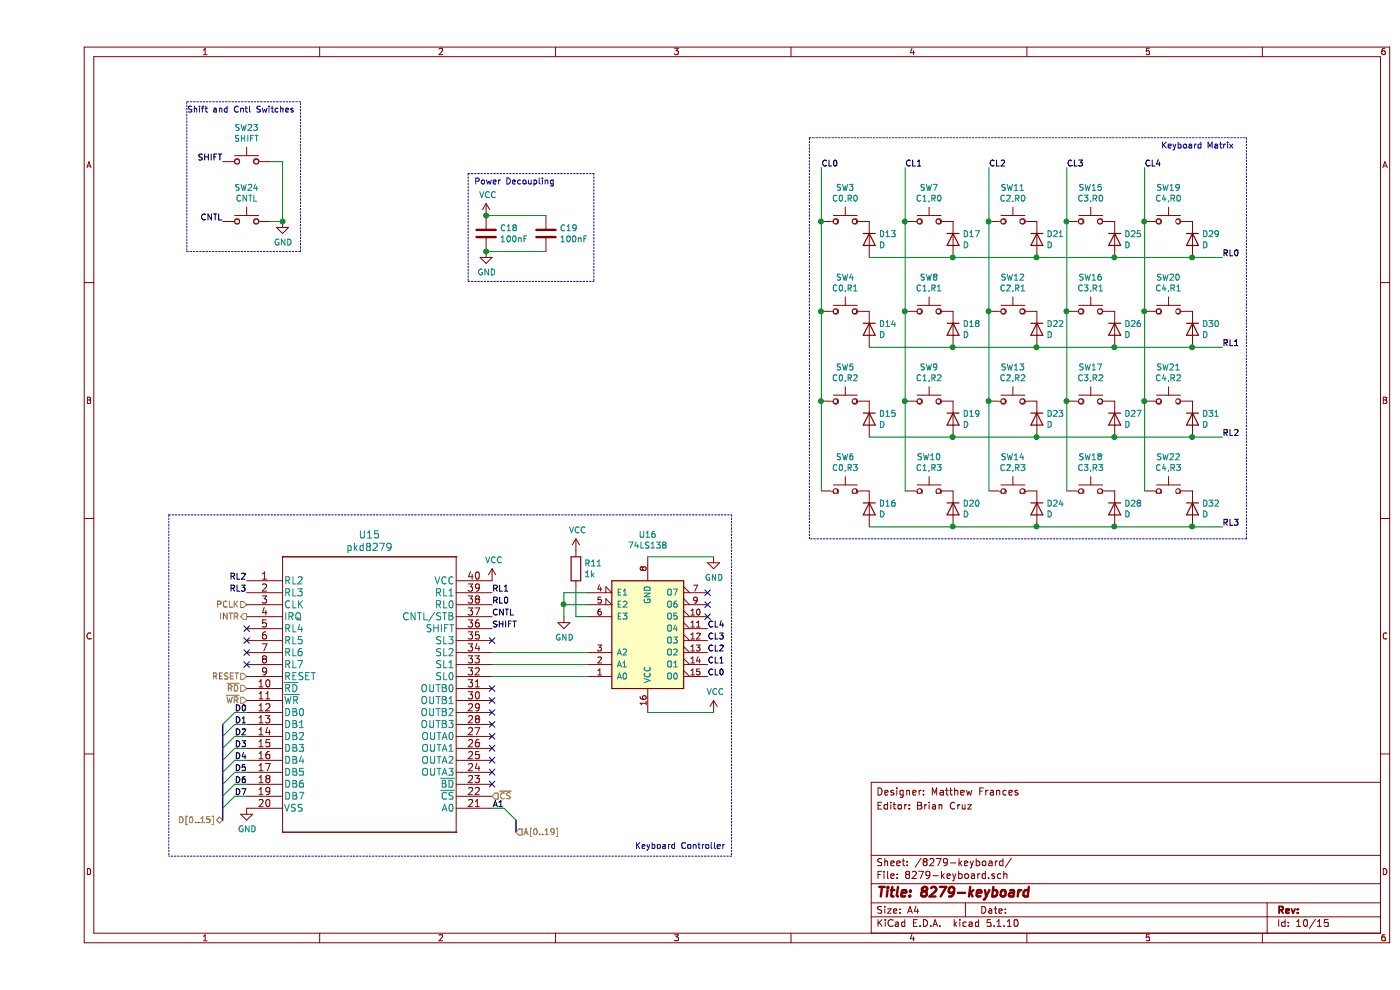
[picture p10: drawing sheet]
EESchema Schematic File Version 4
EELAYER 30 0
EELAYER END
$Descr A4 11693 8268
encoding utf-8
Sheet 10 15
Title "8279-keyboard"
Date ""
Rev ""
Comp ""
Comment1 ""
Comment2 ""
Comment3 "Editor: Brian Cruz"
Comment4 "Designer: Matthew Frances"
$EndDescr
$Comp
L pkd8279:pkd8279 U15
U 1 1
P 1750 4850
F 0 "U15" H 2775 5237 60  0000 C CNN
F 1 "pkd8279" H 2775 5131 60  0000 C CNN
F 2 "Libraries:pkd8279" H 2750 5240 60  0001 C CNN
F 3 "" H 1750 4850 60  0000 C CNN
	1    1750 4850
	1    0    0    -1  
$EndComp
$Comp
L power:VCC #PWR0161
U 1 1
P 3800 4850
F 0 "#PWR0161" H 3800 4700 50  0001 C CNN
F 1 "VCC" H 3815 5023 50  0000 C CNN
F 2 "" H 3800 4850 50  0001 C CNN
F 3 "" H 3800 4850 50  0001 C CNN
	1    3800 4850
	1    0    0    -1  
$EndComp
$Comp
L power:VCC #PWR0162
U 1 1
P 3750 1800
F 0 "#PWR0162" H 3750 1650 50  0001 C CNN
F 1 "VCC" H 3765 1973 50  0000 C CNN
F 2 "" H 3750 1800 50  0001 C CNN
F 3 "" H 3750 1800 50  0001 C CNN
	1    3750 1800
	1    0    0    -1  
$EndComp
$Comp
L power:GND #PWR0163
U 1 1
P 1750 6750
F 0 "#PWR0163" H 1750 6500 50  0001 C CNN
F 1 "GND" H 1755 6577 50  0000 C CNN
F 2 "" H 1750 6750 50  0001 C CNN
F 3 "" H 1750 6750 50  0001 C CNN
	1    1750 6750
	1    0    0    -1  
$EndComp
$Comp
L power:GND #PWR0164
U 1 1
P 3750 2100
F 0 "#PWR0164" H 3750 1850 50  0001 C CNN
F 1 "GND" H 3755 1927 50  0000 C CNN
F 2 "" H 3750 2100 50  0001 C CNN
F 3 "" H 3750 2100 50  0001 C CNN
	1    3750 2100
	1    0    0    -1  
$EndComp
$Comp
L Device:C C18
U 1 1
P 3750 1950
F 0 "C18" H 3865 1996 50  0000 L CNN
F 1 "100nF" H 3865 1905 50  0000 L CNN
F 2 "Capacitor_THT:C_Rect_L4.0mm_W2.5mm_P2.50mm" H 3788 1800 50  0001 C CNN
F 3 "~" H 3750 1950 50  0001 C CNN
	1    3750 1950
	1    0    0    -1  
$EndComp
Text HLabel 1750 5050 0    50   Input ~ 0
PCLK
Text HLabel 1750 5150 0    50   Output ~ 0
INTR
Text HLabel 1750 5650 0    50   Input ~ 0
RESET
Entry Wire Line
	1650 5950 1550 6050
Entry Wire Line
	1550 6150 1650 6050
Entry Wire Line
	1550 6250 1650 6150
Entry Wire Line
	1650 6250 1550 6350
Entry Wire Line
	1550 6450 1650 6350
Entry Wire Line
	1550 6550 1650 6450
Entry Wire Line
	1550 6650 1650 6550
Entry Wire Line
	1550 6750 1650 6650
Wire Wire Line
	1750 6650 1650 6650
Wire Wire Line
	1650 6550 1750 6550
Wire Wire Line
	1750 6450 1650 6450
Wire Wire Line
	1650 6350 1750 6350
Wire Wire Line
	1750 6250 1650 6250
Wire Wire Line
	1650 6150 1750 6150
Wire Wire Line
	1750 6050 1650 6050
Wire Wire Line
	1650 5950 1750 5950
Text Label 1650 6150 0    50   ~ 0
D2
Text Label 1650 6050 0    50   ~ 0
D1
Text Label 1650 5950 0    50   ~ 0
D0
Text Label 1650 6250 0    50   ~ 0
D3
Text Label 1650 6350 0    50   ~ 0
D4
Text Label 1650 6450 0    50   ~ 0
D5
Text Label 1650 6550 0    50   ~ 0
D6
Text Label 1650 6650 0    50   ~ 0
D7
Text HLabel 1550 6850 0    50   BiDi ~ 0
D[0..15]
Text Label 3900 6750 2    50   ~ 0
A1
Wire Wire Line
	3900 6750 3800 6750
Entry Wire Line
	3900 6750 4000 6850
Wire Bus Line
	4000 6850 4000 6950
Text HLabel 4000 6950 2    50   Input ~ 0
A[0..19]
Text HLabel 1750 5750 0    50   Input ~ 0
~RD
Text HLabel 1750 5850 0    50   Input ~ 0
~WR
Text HLabel 3800 6650 2    50   Input ~ 0
~CS
NoConn ~ 3800 5750
NoConn ~ 3800 5850
NoConn ~ 3800 5950
NoConn ~ 3800 6050
NoConn ~ 3800 6150
NoConn ~ 3800 6250
NoConn ~ 3800 6350
NoConn ~ 3800 6450
NoConn ~ 3800 6550
$Comp
L power:GND #PWR0165
U 1 1
P 5650 4650
F 0 "#PWR0165" H 5650 4400 50  0001 C CNN
F 1 "GND" H 5655 4477 50  0000 C CNN
F 2 "" H 5650 4650 50  0001 C CNN
F 3 "" H 5650 4650 50  0001 C CNN
	1    5650 4650
	1    0    0    -1  
$EndComp
$Comp
L power:GND #PWR0166
U 1 1
P 4400 5150
F 0 "#PWR0166" H 4400 4900 50  0001 C CNN
F 1 "GND" H 4405 4977 50  0000 C CNN
F 2 "" H 4400 5150 50  0001 C CNN
F 3 "" H 4400 5150 50  0001 C CNN
	1    4400 5150
	1    0    0    -1  
$EndComp
Wire Wire Line
	3800 5650 4600 5650
Wire Wire Line
	4600 5550 3800 5550
Wire Wire Line
	3800 5450 4600 5450
NoConn ~ 3800 5350
Text Label 3800 5250 0    50   ~ 0
SHIFT
Text Label 3800 5150 0    50   ~ 0
CNTL
Text Label 3800 5050 0    50   ~ 0
RL0
Text Label 3800 4950 0    50   ~ 0
RL1
Text Label 1750 4850 2    50   ~ 0
RL2
Text Label 1750 4950 2    50   ~ 0
RL3
Text Label 5600 5650 0    50   ~ 0
CL0
Text Label 5600 5550 0    50   ~ 0
CL1
Text Label 5600 5450 0    50   ~ 0
CL2
Text Label 5600 5350 0    50   ~ 0
CL3
Text Label 5600 5250 0    50   ~ 0
CL4
$Comp
L Device:C C19
U 1 1
P 4250 1950
F 0 "C19" H 4365 1996 50  0000 L CNN
F 1 "100nF" H 4365 1905 50  0000 L CNN
F 2 "Capacitor_THT:C_Rect_L4.0mm_W2.5mm_P2.50mm" H 4288 1800 50  0001 C CNN
F 3 "~" H 4250 1950 50  0001 C CNN
	1    4250 1950
	1    0    0    -1  
$EndComp
Wire Wire Line
	4250 1800 3750 1800
Connection ~ 3750 1800
Wire Wire Line
	4250 2100 3750 2100
Connection ~ 3750 2100
$Comp
L 74xx:74LS138 U16
U 1 1
P 5100 5350
F 0 "U16" H 5100 4469 50  0000 C CNN
F 1 "74LS138" H 5100 4560 50  0000 C CNN
F 2 "Package_DIP:DIP-16_W7.62mm" H 5100 5350 50  0001 C CNN
F 3 "http://www.ti.com/lit/gpn/sn74LS138" H 5100 5350 50  0001 C CNN
	1    5100 5350
	1    0    0    1   
$EndComp
Wire Wire Line
	4400 5050 4400 5150
Wire Wire Line
	4400 5050 4600 5050
Wire Wire Line
	4400 5050 4400 4950
Wire Wire Line
	4400 4950 4600 4950
Connection ~ 4400 5050
$Comp
L Switch:SW_Push SW3
U 1 1
P 6750 1850
F 0 "SW3" H 6750 2135 50  0000 C CNN
F 1 "C0,R0" H 6750 2044 50  0000 C CNN
F 2 "Button_Switch_Keyboard:SW_Cherry_MX_1.00u_PCB" H 6750 2050 50  0001 C CNN
F 3 "~" H 6750 2050 50  0001 C CNN
	1    6750 1850
	1    0    0    -1  
$EndComp
$Comp
L Switch:SW_Push SW7
U 1 1
P 7450 1850
F 0 "SW7" H 7450 2135 50  0000 C CNN
F 1 "C1,R0" H 7450 2044 50  0000 C CNN
F 2 "Button_Switch_Keyboard:SW_Cherry_MX_1.00u_PCB" H 7450 2050 50  0001 C CNN
F 3 "~" H 7450 2050 50  0001 C CNN
	1    7450 1850
	1    0    0    -1  
$EndComp
$Comp
L Switch:SW_Push SW11
U 1 1
P 8150 1850
F 0 "SW11" H 8150 2135 50  0000 C CNN
F 1 "C2,R0" H 8150 2044 50  0000 C CNN
F 2 "Button_Switch_Keyboard:SW_Cherry_MX_1.00u_PCB" H 8150 2050 50  0001 C CNN
F 3 "~" H 8150 2050 50  0001 C CNN
	1    8150 1850
	1    0    0    -1  
$EndComp
$Comp
L Switch:SW_Push SW15
U 1 1
P 8800 1850
F 0 "SW15" H 8800 2135 50  0000 C CNN
F 1 "C3,R0" H 8800 2044 50  0000 C CNN
F 2 "Button_Switch_Keyboard:SW_Cherry_MX_1.00u_PCB" H 8800 2050 50  0001 C CNN
F 3 "~" H 8800 2050 50  0001 C CNN
	1    8800 1850
	1    0    0    -1  
$EndComp
$Comp
L Switch:SW_Push SW19
U 1 1
P 9450 1850
F 0 "SW19" H 9450 2135 50  0000 C CNN
F 1 "C4,R0" H 9450 2044 50  0000 C CNN
F 2 "Button_Switch_Keyboard:SW_Cherry_MX_1.00u_PCB" H 9450 2050 50  0001 C CNN
F 3 "~" H 9450 2050 50  0001 C CNN
	1    9450 1850
	1    0    0    -1  
$EndComp
$Comp
L Switch:SW_Push SW4
U 1 1
P 6750 2600
F 0 "SW4" H 6750 2885 50  0000 C CNN
F 1 "C0,R1" H 6750 2794 50  0000 C CNN
F 2 "Button_Switch_Keyboard:SW_Cherry_MX_1.00u_PCB" H 6750 2800 50  0001 C CNN
F 3 "~" H 6750 2800 50  0001 C CNN
	1    6750 2600
	1    0    0    -1  
$EndComp
$Comp
L Switch:SW_Push SW8
U 1 1
P 7450 2600
F 0 "SW8" H 7450 2885 50  0000 C CNN
F 1 "C1,R1" H 7450 2794 50  0000 C CNN
F 2 "Button_Switch_Keyboard:SW_Cherry_MX_1.00u_PCB" H 7450 2800 50  0001 C CNN
F 3 "~" H 7450 2800 50  0001 C CNN
	1    7450 2600
	1    0    0    -1  
$EndComp
$Comp
L Switch:SW_Push SW12
U 1 1
P 8150 2600
F 0 "SW12" H 8150 2885 50  0000 C CNN
F 1 "C2,R1" H 8150 2794 50  0000 C CNN
F 2 "Button_Switch_Keyboard:SW_Cherry_MX_1.00u_PCB" H 8150 2800 50  0001 C CNN
F 3 "~" H 8150 2800 50  0001 C CNN
	1    8150 2600
	1    0    0    -1  
$EndComp
$Comp
L Switch:SW_Push SW5
U 1 1
P 6750 3350
F 0 "SW5" H 6750 3635 50  0000 C CNN
F 1 "C0,R2" H 6750 3544 50  0000 C CNN
F 2 "Button_Switch_Keyboard:SW_Cherry_MX_1.00u_PCB" H 6750 3550 50  0001 C CNN
F 3 "~" H 6750 3550 50  0001 C CNN
	1    6750 3350
	1    0    0    -1  
$EndComp
$Comp
L Switch:SW_Push SW9
U 1 1
P 7450 3350
F 0 "SW9" H 7450 3635 50  0000 C CNN
F 1 "C1,R2" H 7450 3544 50  0000 C CNN
F 2 "Button_Switch_Keyboard:SW_Cherry_MX_1.00u_PCB" H 7450 3550 50  0001 C CNN
F 3 "~" H 7450 3550 50  0001 C CNN
	1    7450 3350
	1    0    0    -1  
$EndComp
$Comp
L Switch:SW_Push SW13
U 1 1
P 8150 3350
F 0 "SW13" H 8150 3635 50  0000 C CNN
F 1 "C2,R2" H 8150 3544 50  0000 C CNN
F 2 "Button_Switch_Keyboard:SW_Cherry_MX_1.00u_PCB" H 8150 3550 50  0001 C CNN
F 3 "~" H 8150 3550 50  0001 C CNN
	1    8150 3350
	1    0    0    -1  
$EndComp
$Comp
L Switch:SW_Push SW6
U 1 1
P 6750 4100
F 0 "SW6" H 6750 4385 50  0000 C CNN
F 1 "C0,R3" H 6750 4294 50  0000 C CNN
F 2 "Button_Switch_Keyboard:SW_Cherry_MX_1.00u_PCB" H 6750 4300 50  0001 C CNN
F 3 "~" H 6750 4300 50  0001 C CNN
	1    6750 4100
	1    0    0    -1  
$EndComp
$Comp
L Switch:SW_Push SW10
U 1 1
P 7450 4100
F 0 "SW10" H 7450 4385 50  0000 C CNN
F 1 "C1,R3" H 7450 4294 50  0000 C CNN
F 2 "Button_Switch_Keyboard:SW_Cherry_MX_1.00u_PCB" H 7450 4300 50  0001 C CNN
F 3 "~" H 7450 4300 50  0001 C CNN
	1    7450 4100
	1    0    0    -1  
$EndComp
$Comp
L Switch:SW_Push SW14
U 1 1
P 8150 4100
F 0 "SW14" H 8150 4385 50  0000 C CNN
F 1 "C2,R3" H 8150 4294 50  0000 C CNN
F 2 "Button_Switch_Keyboard:SW_Cherry_MX_1.00u_PCB" H 8150 4300 50  0001 C CNN
F 3 "~" H 8150 4300 50  0001 C CNN
	1    8150 4100
	1    0    0    -1  
$EndComp
Wire Wire Line
	6550 1400 6550 1850
Wire Wire Line
	7250 1400 7250 1850
Wire Wire Line
	7950 1400 7950 1850
Wire Wire Line
	9250 1400 9250 1850
Text Label 9900 2150 0    50   ~ 0
RL0
Text Label 6550 1400 0    50   ~ 0
CL0
Text Label 7250 1400 0    50   ~ 0
CL1
Text Label 7950 1400 0    50   ~ 0
CL2
Text Label 8600 1400 0    50   ~ 0
CL3
Text Label 9250 1400 0    50   ~ 0
CL4
Wire Wire Line
	4600 5150 4500 5150
Wire Wire Line
	4500 5150 4500 4900
$Comp
L Device:R R11
U 1 1
P 4500 4750
F 0 "R11" H 4570 4796 50  0000 L CNN
F 1 "1k" H 4570 4705 50  0000 L CNN
F 2 "Resistor_THT:R_Axial_DIN0207_L6.3mm_D2.5mm_P10.16mm_Horizontal" V 4430 4750 50  0001 C CNN
F 3 "~" H 4500 4750 50  0001 C CNN
	1    4500 4750
	1    0    0    -1  
$EndComp
$Comp
L power:VCC #PWR0167
U 1 1
P 4500 4600
F 0 "#PWR0167" H 4500 4450 50  0001 C CNN
F 1 "VCC" H 4515 4773 50  0000 C CNN
F 2 "" H 4500 4600 50  0001 C CNN
F 3 "" H 4500 4600 50  0001 C CNN
	1    4500 4600
	1    0    0    -1  
$EndComp
Wire Wire Line
	5650 4650 5100 4650
Wire Wire Line
	5100 5950 5650 5950
$Comp
L power:VCC #PWR0168
U 1 1
P 5650 5950
F 0 "#PWR0168" H 5650 5800 50  0001 C CNN
F 1 "VCC" H 5665 6123 50  0000 C CNN
F 2 "" H 5650 5950 50  0001 C CNN
F 3 "" H 5650 5950 50  0001 C CNN
	1    5650 5950
	1    0    0    -1  
$EndComp
NoConn ~ 5600 5150
NoConn ~ 5600 5050
NoConn ~ 5600 4950
NoConn ~ 1750 5250
NoConn ~ 1750 5350
NoConn ~ 1750 5450
NoConn ~ 1750 5550
$Comp
L Switch:SW_Push SW23
U 1 1
P 1750 1350
F 0 "SW23" H 1750 1635 50  0000 C CNN
F 1 "SHIFT" H 1750 1544 50  0000 C CNN
F 2 "Button_Switch_Keyboard:SW_Cherry_MX_1.00u_PCB" H 1750 1550 50  0001 C CNN
F 3 "~" H 1750 1550 50  0001 C CNN
	1    1750 1350
	1    0    0    -1  
$EndComp
$Comp
L Switch:SW_Push SW24
U 1 1
P 1750 1850
F 0 "SW24" H 1750 2135 50  0000 C CNN
F 1 "CNTL" H 1750 2044 50  0000 C CNN
F 2 "Button_Switch_Keyboard:SW_Cherry_MX_1.00u_PCB" H 1750 2050 50  0001 C CNN
F 3 "~" H 1750 2050 50  0001 C CNN
	1    1750 1850
	1    0    0    -1  
$EndComp
Text Label 1550 1350 2    50   ~ 0
SHIFT
Text Label 1550 1850 2    50   ~ 0
CNTL
Wire Wire Line
	1950 1350 2050 1350
Wire Wire Line
	2050 1350 2050 1850
Wire Wire Line
	2050 1850 1950 1850
$Comp
L power:GND #PWR0169
U 1 1
P 2050 1850
F 0 "#PWR0169" H 2050 1600 50  0001 C CNN
F 1 "GND" H 2055 1677 50  0000 C CNN
F 2 "" H 2050 1850 50  0001 C CNN
F 3 "" H 2050 1850 50  0001 C CNN
	1    2050 1850
	1    0    0    -1  
$EndComp
Connection ~ 2050 1850
Text Notes 10000 1250 2    50   ~ 0
Keyboard Matrix
Wire Notes Line
	1100 4300 5800 4300
Wire Notes Line
	5800 4300 5800 7150
Wire Notes Line
	5800 7150 1100 7150
Wire Notes Line
	1100 4300 1100 7150
Text Notes 5750 7100 2    50   ~ 0
Keyboard Controller
Wire Notes Line
	2200 2100 2200 850 
Wire Notes Line
	2200 850  1250 850 
Wire Notes Line
	1250 850  1250 2100
Wire Notes Line
	1250 2100 2200 2100
Text Notes 1250 950  0    50   ~ 0
Shift and Cntl Switches
Text Notes 3650 1550 0    50   ~ 0
Power Decoupling\n
Wire Notes Line
	3600 1450 4650 1450
Wire Notes Line
	4650 1450 4650 2350
Wire Notes Line
	3600 2350 4650 2350
Wire Notes Line
	3600 1450 3600 2350
$Comp
L Switch:SW_Push SW18
U 1 1
P 8800 4100
F 0 "SW18" H 8800 4385 50  0000 C CNN
F 1 "C3,R3" H 8800 4294 50  0000 C CNN
F 2 "Button_Switch_Keyboard:SW_Cherry_MX_1.00u_PCB" H 8800 4300 50  0001 C CNN
F 3 "~" H 8800 4300 50  0001 C CNN
	1    8800 4100
	1    0    0    -1  
$EndComp
$Comp
L Switch:SW_Push SW17
U 1 1
P 8800 3350
F 0 "SW17" H 8800 3635 50  0000 C CNN
F 1 "C3,R2" H 8800 3544 50  0000 C CNN
F 2 "Button_Switch_Keyboard:SW_Cherry_MX_1.00u_PCB" H 8800 3550 50  0001 C CNN
F 3 "~" H 8800 3550 50  0001 C CNN
	1    8800 3350
	1    0    0    -1  
$EndComp
$Comp
L Switch:SW_Push SW16
U 1 1
P 8800 2600
F 0 "SW16" H 8800 2885 50  0000 C CNN
F 1 "C3,R1" H 8800 2794 50  0000 C CNN
F 2 "Button_Switch_Keyboard:SW_Cherry_MX_1.00u_PCB" H 8800 2800 50  0001 C CNN
F 3 "~" H 8800 2800 50  0001 C CNN
	1    8800 2600
	1    0    0    -1  
$EndComp
Text Label 9900 4400 0    50   ~ 0
RL3
Text Label 9900 3650 0    50   ~ 0
RL2
Text Label 9900 2900 0    50   ~ 0
RL1
$Comp
L Switch:SW_Push SW22
U 1 1
P 9450 4100
F 0 "SW22" H 9450 4385 50  0000 C CNN
F 1 "C4,R3" H 9450 4294 50  0000 C CNN
F 2 "Button_Switch_Keyboard:SW_Cherry_MX_1.00u_PCB" H 9450 4300 50  0001 C CNN
F 3 "~" H 9450 4300 50  0001 C CNN
	1    9450 4100
	1    0    0    -1  
$EndComp
$Comp
L Switch:SW_Push SW21
U 1 1
P 9450 3350
F 0 "SW21" H 9450 3635 50  0000 C CNN
F 1 "C4,R2" H 9450 3544 50  0000 C CNN
F 2 "Button_Switch_Keyboard:SW_Cherry_MX_1.00u_PCB" H 9450 3550 50  0001 C CNN
F 3 "~" H 9450 3550 50  0001 C CNN
	1    9450 3350
	1    0    0    -1  
$EndComp
$Comp
L Switch:SW_Push SW20
U 1 1
P 9450 2600
F 0 "SW20" H 9450 2885 50  0000 C CNN
F 1 "C4,R1" H 9450 2794 50  0000 C CNN
F 2 "Button_Switch_Keyboard:SW_Cherry_MX_1.00u_PCB" H 9450 2800 50  0001 C CNN
F 3 "~" H 9450 2800 50  0001 C CNN
	1    9450 2600
	1    0    0    -1  
$EndComp
$Comp
L Device:D D13
U 1 1
P 6950 2000
F 0 "D13" V 6904 2080 50  0000 L CNN
F 1 "D" V 6995 2080 50  0000 L CNN
F 2 "Diode_THT:D_DO-35_SOD27_P7.62mm_Horizontal" H 6950 2000 50  0001 C CNN
F 3 "~" H 6950 2000 50  0001 C CNN
	1    6950 2000
	0    1    1    0   
$EndComp
$Comp
L Device:D D17
U 1 1
P 7650 2000
F 0 "D17" V 7604 2080 50  0000 L CNN
F 1 "D" V 7695 2080 50  0000 L CNN
F 2 "Diode_THT:D_DO-35_SOD27_P7.62mm_Horizontal" H 7650 2000 50  0001 C CNN
F 3 "~" H 7650 2000 50  0001 C CNN
	1    7650 2000
	0    1    1    0   
$EndComp
$Comp
L Device:D D21
U 1 1
P 8350 2000
F 0 "D21" V 8304 2080 50  0000 L CNN
F 1 "D" V 8395 2080 50  0000 L CNN
F 2 "Diode_THT:D_DO-35_SOD27_P7.62mm_Horizontal" H 8350 2000 50  0001 C CNN
F 3 "~" H 8350 2000 50  0001 C CNN
	1    8350 2000
	0    1    1    0   
$EndComp
$Comp
L Device:D D25
U 1 1
P 9000 2000
F 0 "D25" V 8954 2080 50  0000 L CNN
F 1 "D" V 9045 2080 50  0000 L CNN
F 2 "Diode_THT:D_DO-35_SOD27_P7.62mm_Horizontal" H 9000 2000 50  0001 C CNN
F 3 "~" H 9000 2000 50  0001 C CNN
	1    9000 2000
	0    1    1    0   
$EndComp
$Comp
L Device:D D29
U 1 1
P 9650 2000
F 0 "D29" V 9604 2080 50  0000 L CNN
F 1 "D" V 9695 2080 50  0000 L CNN
F 2 "Diode_THT:D_DO-35_SOD27_P7.62mm_Horizontal" H 9650 2000 50  0001 C CNN
F 3 "~" H 9650 2000 50  0001 C CNN
	1    9650 2000
	0    1    1    0   
$EndComp
$Comp
L Device:D D14
U 1 1
P 6950 2750
F 0 "D14" V 6904 2830 50  0000 L CNN
F 1 "D" V 6995 2830 50  0000 L CNN
F 2 "Diode_THT:D_DO-35_SOD27_P7.62mm_Horizontal" H 6950 2750 50  0001 C CNN
F 3 "~" H 6950 2750 50  0001 C CNN
	1    6950 2750
	0    1    1    0   
$EndComp
$Comp
L Device:D D18
U 1 1
P 7650 2750
F 0 "D18" V 7604 2830 50  0000 L CNN
F 1 "D" V 7695 2830 50  0000 L CNN
F 2 "Diode_THT:D_DO-35_SOD27_P7.62mm_Horizontal" H 7650 2750 50  0001 C CNN
F 3 "~" H 7650 2750 50  0001 C CNN
	1    7650 2750
	0    1    1    0   
$EndComp
$Comp
L Device:D D22
U 1 1
P 8350 2750
F 0 "D22" V 8304 2830 50  0000 L CNN
F 1 "D" V 8395 2830 50  0000 L CNN
F 2 "Diode_THT:D_DO-35_SOD27_P7.62mm_Horizontal" H 8350 2750 50  0001 C CNN
F 3 "~" H 8350 2750 50  0001 C CNN
	1    8350 2750
	0    1    1    0   
$EndComp
$Comp
L Device:D D26
U 1 1
P 9000 2750
F 0 "D26" V 8954 2830 50  0000 L CNN
F 1 "D" V 9045 2830 50  0000 L CNN
F 2 "Diode_THT:D_DO-35_SOD27_P7.62mm_Horizontal" H 9000 2750 50  0001 C CNN
F 3 "~" H 9000 2750 50  0001 C CNN
	1    9000 2750
	0    1    1    0   
$EndComp
$Comp
L Device:D D30
U 1 1
P 9650 2750
F 0 "D30" V 9604 2830 50  0000 L CNN
F 1 "D" V 9695 2830 50  0000 L CNN
F 2 "Diode_THT:D_DO-35_SOD27_P7.62mm_Horizontal" H 9650 2750 50  0001 C CNN
F 3 "~" H 9650 2750 50  0001 C CNN
	1    9650 2750
	0    1    1    0   
$EndComp
$Comp
L Device:D D15
U 1 1
P 6950 3500
F 0 "D15" V 6904 3580 50  0000 L CNN
F 1 "D" V 6995 3580 50  0000 L CNN
F 2 "Diode_THT:D_DO-35_SOD27_P7.62mm_Horizontal" H 6950 3500 50  0001 C CNN
F 3 "~" H 6950 3500 50  0001 C CNN
	1    6950 3500
	0    1    1    0   
$EndComp
$Comp
L Device:D D19
U 1 1
P 7650 3500
F 0 "D19" V 7604 3580 50  0000 L CNN
F 1 "D" V 7695 3580 50  0000 L CNN
F 2 "Diode_THT:D_DO-35_SOD27_P7.62mm_Horizontal" H 7650 3500 50  0001 C CNN
F 3 "~" H 7650 3500 50  0001 C CNN
	1    7650 3500
	0    1    1    0   
$EndComp
$Comp
L Device:D D23
U 1 1
P 8350 3500
F 0 "D23" V 8304 3580 50  0000 L CNN
F 1 "D" V 8395 3580 50  0000 L CNN
F 2 "Diode_THT:D_DO-35_SOD27_P7.62mm_Horizontal" H 8350 3500 50  0001 C CNN
F 3 "~" H 8350 3500 50  0001 C CNN
	1    8350 3500
	0    1    1    0   
$EndComp
$Comp
L Device:D D27
U 1 1
P 9000 3500
F 0 "D27" V 8954 3580 50  0000 L CNN
F 1 "D" V 9045 3580 50  0000 L CNN
F 2 "Diode_THT:D_DO-35_SOD27_P7.62mm_Horizontal" H 9000 3500 50  0001 C CNN
F 3 "~" H 9000 3500 50  0001 C CNN
	1    9000 3500
	0    1    1    0   
$EndComp
$Comp
L Device:D D31
U 1 1
P 9650 3500
F 0 "D31" V 9604 3580 50  0000 L CNN
F 1 "D" V 9695 3580 50  0000 L CNN
F 2 "Diode_THT:D_DO-35_SOD27_P7.62mm_Horizontal" H 9650 3500 50  0001 C CNN
F 3 "~" H 9650 3500 50  0001 C CNN
	1    9650 3500
	0    1    1    0   
$EndComp
$Comp
L Device:D D16
U 1 1
P 6950 4250
F 0 "D16" V 6904 4330 50  0000 L CNN
F 1 "D" V 6995 4330 50  0000 L CNN
F 2 "Diode_THT:D_DO-35_SOD27_P7.62mm_Horizontal" H 6950 4250 50  0001 C CNN
F 3 "~" H 6950 4250 50  0001 C CNN
	1    6950 4250
	0    1    1    0   
$EndComp
$Comp
L Device:D D20
U 1 1
P 7650 4250
F 0 "D20" V 7604 4330 50  0000 L CNN
F 1 "D" V 7695 4330 50  0000 L CNN
F 2 "Diode_THT:D_DO-35_SOD27_P7.62mm_Horizontal" H 7650 4250 50  0001 C CNN
F 3 "~" H 7650 4250 50  0001 C CNN
	1    7650 4250
	0    1    1    0   
$EndComp
$Comp
L Device:D D24
U 1 1
P 8350 4250
F 0 "D24" V 8304 4330 50  0000 L CNN
F 1 "D" V 8395 4330 50  0000 L CNN
F 2 "Diode_THT:D_DO-35_SOD27_P7.62mm_Horizontal" H 8350 4250 50  0001 C CNN
F 3 "~" H 8350 4250 50  0001 C CNN
	1    8350 4250
	0    1    1    0   
$EndComp
$Comp
L Device:D D28
U 1 1
P 9000 4250
F 0 "D28" V 8954 4330 50  0000 L CNN
F 1 "D" V 9045 4330 50  0000 L CNN
F 2 "Diode_THT:D_DO-35_SOD27_P7.62mm_Horizontal" H 9000 4250 50  0001 C CNN
F 3 "~" H 9000 4250 50  0001 C CNN
	1    9000 4250
	0    1    1    0   
$EndComp
$Comp
L Device:D D32
U 1 1
P 9650 4250
F 0 "D32" V 9604 4330 50  0000 L CNN
F 1 "D" V 9695 4330 50  0000 L CNN
F 2 "Diode_THT:D_DO-35_SOD27_P7.62mm_Horizontal" H 9650 4250 50  0001 C CNN
F 3 "~" H 9650 4250 50  0001 C CNN
	1    9650 4250
	0    1    1    0   
$EndComp
Wire Wire Line
	9250 1850 9250 2600
Connection ~ 9250 1850
Connection ~ 9250 2600
Wire Wire Line
	9250 2600 9250 3350
Connection ~ 9250 3350
Wire Wire Line
	9250 3350 9250 4100
Wire Wire Line
	8600 1400 8600 1850
Connection ~ 8600 1850
Wire Wire Line
	8600 1850 8600 2600
Connection ~ 8600 2600
Wire Wire Line
	8600 2600 8600 3350
Connection ~ 8600 3350
Wire Wire Line
	8600 3350 8600 4100
Wire Wire Line
	7950 1850 7950 2600
Connection ~ 7950 1850
Connection ~ 7950 2600
Wire Wire Line
	7950 2600 7950 3350
Connection ~ 7950 3350
Wire Wire Line
	7950 3350 7950 4100
Wire Wire Line
	7250 4100 7250 3350
Connection ~ 7250 1850
Connection ~ 7250 2600
Wire Wire Line
	7250 2600 7250 1850
Connection ~ 7250 3350
Wire Wire Line
	7250 3350 7250 2600
Wire Wire Line
	6550 1850 6550 2600
Connection ~ 6550 1850
Connection ~ 6550 2600
Wire Wire Line
	6550 2600 6550 3350
Connection ~ 6550 3350
Wire Wire Line
	6550 3350 6550 4100
Wire Wire Line
	6950 2150 7650 2150
Connection ~ 7650 2150
Wire Wire Line
	7650 2150 8350 2150
Connection ~ 8350 2150
Wire Wire Line
	8350 2150 9000 2150
Connection ~ 9000 2150
Wire Wire Line
	9000 2150 9650 2150
Connection ~ 9650 2150
Wire Wire Line
	9650 2150 9900 2150
Wire Wire Line
	6950 2900 7650 2900
Connection ~ 7650 2900
Wire Wire Line
	7650 2900 8350 2900
Connection ~ 8350 2900
Wire Wire Line
	8350 2900 9000 2900
Connection ~ 9000 2900
Wire Wire Line
	9000 2900 9650 2900
Connection ~ 9650 2900
Wire Wire Line
	9650 2900 9900 2900
Wire Wire Line
	6950 3650 7650 3650
Connection ~ 7650 3650
Wire Wire Line
	7650 3650 8350 3650
Connection ~ 8350 3650
Wire Wire Line
	8350 3650 9000 3650
Connection ~ 9000 3650
Wire Wire Line
	9000 3650 9650 3650
Connection ~ 9650 3650
Wire Wire Line
	9650 3650 9900 3650
Wire Wire Line
	6950 4400 7650 4400
Connection ~ 7650 4400
Wire Wire Line
	7650 4400 8350 4400
Connection ~ 8350 4400
Wire Wire Line
	8350 4400 9000 4400
Connection ~ 9000 4400
Wire Wire Line
	9000 4400 9650 4400
Connection ~ 9650 4400
Wire Wire Line
	9650 4400 9900 4400
Wire Notes Line
	10100 1150 10100 4500
Wire Notes Line
	10100 4500 6450 4500
Wire Notes Line
	6450 4500 6450 1150
Wire Notes Line
	6450 1150 10100 1150
Wire Bus Line
	1550 6050 1550 6850
$EndSCHEMATC
